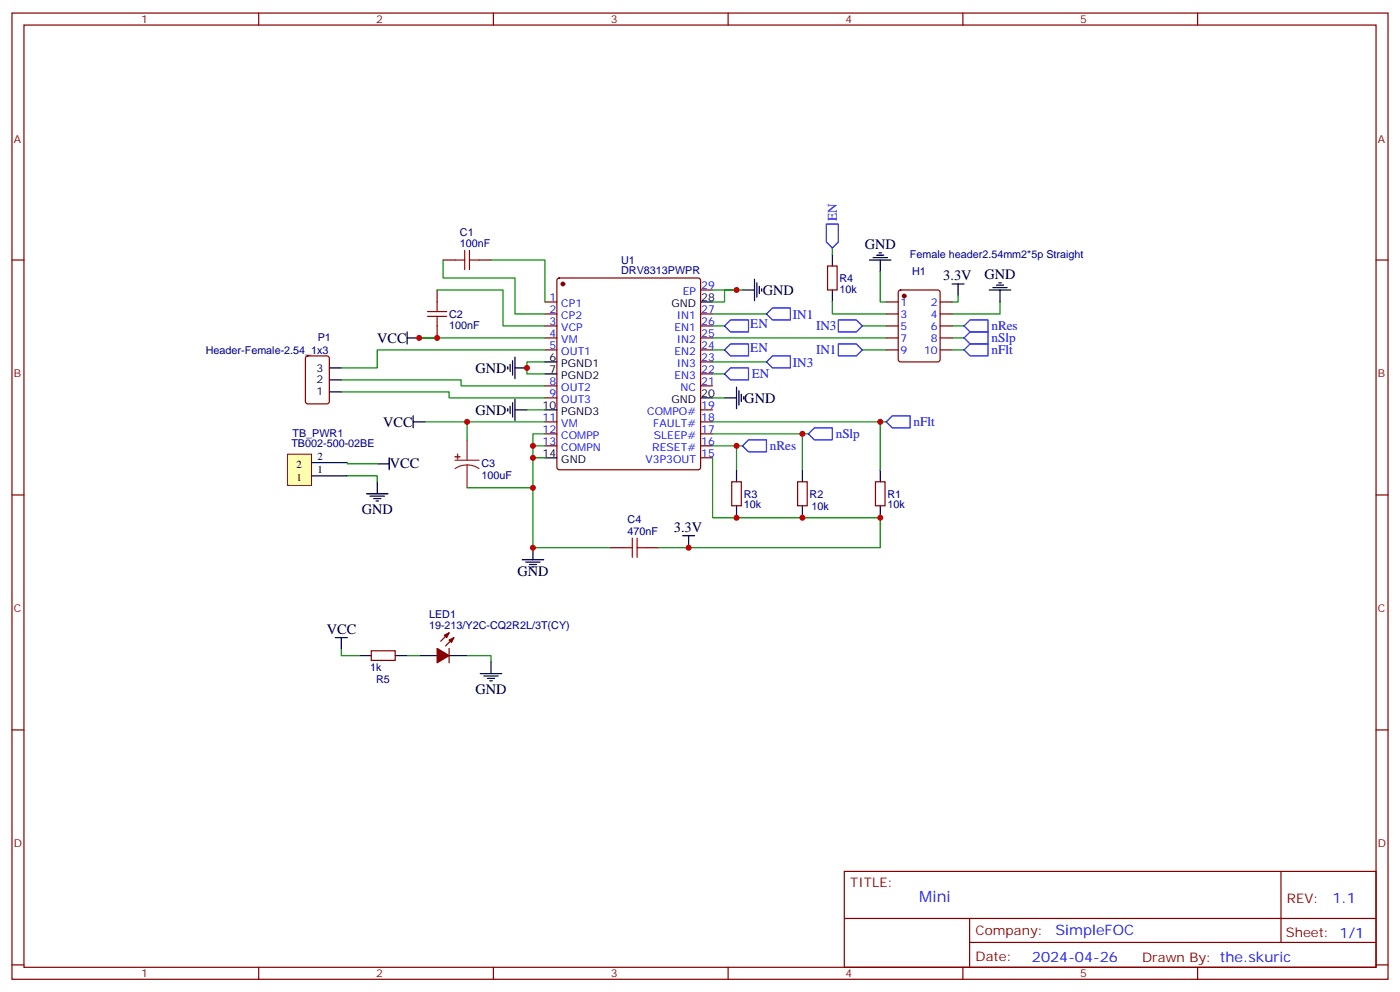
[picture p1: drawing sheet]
<svg xmlns="http://www.w3.org/2000/svg" width="412mm" height="292mm" viewBox="0 0 412 292" stroke-linecap="round" stroke-linejoin="round" font-family="sans-serif">
<g fill="none" stroke="#870000" stroke-width=".35">
<path d="M3.5 3.8h405.4v284.4h-405.4zM7.1 7.4h398.2v277.3h-398.2zM76.2 3.8v3.6M145.3 3.8v3.6M214.5 3.8v3.6M283.6 3.8v3.6M352.8 3.8v3.6M3.5 76.5h3.6M130.5 76.5h3.6M141.1 76.5h3.5M243.8 78.3h2.8v7h-2.8zM405.3 76.5h3.6"/>
<path d="M128.8 85.3v3.6M128.8 95.9v3.5M160.5 88.9h3.5M160.5 92.4h3.5M160.5 95.9h3.5M160.5 99.4h3.5M164.3 82l.4-.2h41l.5 .2 .2 .5v55l-.3 .5-.4 .3h-41l-.5-.3-.2-.5v-55zM206.4 92.4h3.5M206.4 95.9h3.5M206.4 99.4h3.5M206.4 85.3h3.5M261.1 88.9h3.5"/>
<path d="M261.1 92.4h3.5M261.1 95.9h3.5M261.1 99.4h3.5M264.8 85.5l.5-.2h10.9l.7 .5v20l-.4 .6-11.2 .1-.7-.5v-20zM276.9 88.9h3.6M276.9 92.4h3.6M276.9 95.9h3.6M276.9 99.4h3.6M90.2 104.9l.5-.2h5.6l.7 .5v12.9l-.4 .7-5.9 .1-.7-.5v-13zM160.5 103h3.5M160.5 113.6h3.5M160.5 117.1h3.5"/>
<path d="M206.4 103h3.5M206.4 113.6h3.5M206.4 110h3.5M206.4 106.5h3.5M261.1 103h3.5M276.9 103h3.6M160.5 124.1h3.5M160.5 127.7h3.5M160.5 131.2h3.5M206.4 124.1h3.5M206.4 127.7h3.5M206.4 131.2h3.5"/>
<path d="M206.4 134.7h3.5M206.4 120.6h3.5M3.5 145.7h3.6M215.5 141.8h2.9v7h-2.9zM234.9 141.8h2.9v7h-2.9zM257.9 141.8h2.8v7h-2.8zM405.3 145.7h3.6M179.9 161.2h3.5M190.5 161.2h3.5M3.5 214.8h3.6M405.3 214.8h3.6M248.7 256.4h156.6v28.3h-156.6z"/>
<path d="M377.3 256.5v20.8M248.7 270.3h156.5M285.6 277.3h119.6M285.6 270.3v14.1M3.5 284h3.6M76.2 284.7v3.5M145.3 284.7v3.5M214.5 284.7v3.5M283.6 284.7v3.5M352.8 284.7v3.5M405.3 284h3.6"/>
</g>
<g fill="#870000" stroke="#870000" stroke-width=".35">
<circle cx="165.8" cy="83.6" r=".53"/>
<circle cx="266.3" cy="87.1" r=".53"/>
</g>
<g fill="none" stroke="#000" stroke-width=".35">
<path d="M245.2 74.8v3.5M256.1 76.5h6.4M257.2 75.8h4.2M258.2 75.1h2.1M258.9 74.4h.7M259.3 76.5v3.5M119.9 99.4h3.6M119.9 97.7v3.5M206.4 88.9h3.5M218.7 85.3h3.5M222.2 82.2v6.3M223 83.2v4.3"/>
<path d="M223.7 84.3v2.1M224.4 85v.7M245.2 85.3v3.6M280.5 83.6h3.5M282.2 83.6v3.5M291.4 85.3h6.3M292.5 84.6h4.2M293.5 83.9h2.1M294.2 83.2h.7M294.6 85.3v3.6M97 108.3h3.5M97 115.3h3.5"/>
<path d="M97 111.8h3.5M149.6 107.9v.7M150.3 107.2v2.1M150.3 119.6v2.1M151 106.2v4.2M151 118.5v4.2M151.7 108.3h3.5M151.7 105.1v6.3M151.7 117.4v6.4M160.5 106.5h3.5M160.5 110h3.5M206.4 117.1h3.5"/>
<path d="M213.4 117.1h3.6M217 113.9v6.4M217.7 115v4.2M218.4 116v2.1M219.1 116.7v.7M111.1 136.5h3.6M114.7 134.7v3.6M121.7 124.1h3.5M121.7 122.4v3.5M149.6 120.3v.7M151.7 120.6h3.5M160.5 120.6h3.5"/>
<path d="M160.5 134.7h3.5M217 138.3v3.5M236.4 138.3v3.5M259.3 138.3v3.5M107.9 145.3h6.4M109 146h4.2M110.1 146.7h2.1M110.8 147.4h.7M111.1 141.8v3.5M201.1 157.7h3.5M202.8 157.7v3.5M217 148.8v3.6"/>
<path d="M236.4 148.8v3.6M259.3 148.8v3.6M153.8 164.7h6.4M154.9 165.4h4.2M155.9 166.1h2.1M156.6 166.8h.7M157 161.2v3.5"/>
</g>
<path d="M134.1 76.5h2.8M136.9 73.7v5.6M138.3 76.5h2.8M138.3 73.7v5.6M125.9 93.1h5.7M125.9 91.7h5.7M128.8 88.9v2.8M128.8 93.1v2.8M186.3 158.4v5.6M187.7 158.4v5.6M183.4 161.2h2.9M187.7 161.2h2.8" fill="none" stroke="#a10000" stroke-width=".35"/>
<g fill="none" stroke="#008700" stroke-width=".35">
<path d="M130.5 76.5v5.3h21.2v10.6h8.8M144.6 76.5h15.9v12.4M123.5 99.4h37M128.8 85.3h19.4v10.6h12.3M209.9 99.4h51.2M209.9 85.3h7.1M209.9 95.9h3.5M218.7 85.3h-5.3v3.6h-3.5M259.3 80v8.9h1.8M280.5 99.4h3.5M280.5 95.9h3.5M282.2 87.1v1.8h-1.7"/>
<path d="M294.6 88.9v3.5h-14.1M100.5 111.8h35.3v1.8h24.7M100.5 115.3h31.8v1.8h28.2M160.5 106.5h-5.3v3.5h5.3M160.5 103h-49.4v5.3h-10.6M209.9 117.1h3.5M209.9 103h3.5M280.5 103h3.5M125.2 124.1h35.3M137.6 124.1v5.3M155.2 120.6h5.3M157 134.7h3.5"/>
<path d="M157 131.2h3.5M160.5 127.7h-3.5v33.5h22.9M209.9 134.7v17.7h49.4v8.8h-65.3M209.9 131.2h7.1v7.1M209.9 127.7h26.5v10.6M209.9 124.1h51.2M217 131.2h1.7M236.4 127.7h1.7M259.3 124.1v14.2M102.3 140h8.8v1.8M137.6 143.5h19.4"/>
</g>
<path d="M134.1 135.4h7M137.6 136.8l1.8 .3 1.7 .8M137.6 136.8l-1.9 .3-1.6 .8M137.6 129.4v6M137.6 136.8v6.7" fill="none" stroke="#8c2424" stroke-width=".35"/>
<g fill="#8c2424" stroke="#8c2424" stroke-width=".35">
<path d="M134.1 134.4h1.4z"/>
<path d="M134.8 133.7v1.4z"/>
</g>
<path d="M213.4 95.9l1.8-1.7h5.3v3.5h-5.3zM284 95.9l1.8-1.7h5.2v3.5h-5.2zM284 99.4l1.8-1.7h5.2v3.5h-5.2zM213.4 103l1.8-1.8h5.3v3.5h-5.3zM213.4 110l1.8-1.7h5.3v3.5h-5.3zM284 103l1.8-1.8h5.2v3.5h-5.2zM218.7 131.2l1.8-1.8h5.3v3.6h-5.3zM238.1 127.7l1.8-1.8h5.3v3.5h-5.3zM262.8 122.4h5.3v3.5h-5.3l-1.7-1.8z" fill="none" stroke="#00f" stroke-width=".35"/>
<path d="M84.7 133.7h7.1v9.1h-7.1z" fill="#ffffb0" stroke="#800000" stroke-width=".29"/>
<g fill="none" stroke="#000" stroke-width=".35">
<path d="M91.7 136.1h10.6M91.7 140h10.6M98.8 187.6h3.5M100.5 187.6v3.6M105.8 192.9h3.6M116.4 192.9h3.5M123.5 192.9h5.3M132.3 192.9h5.3M141.5 198.2h6.3M142.5 198.9h4.3M143.6 199.6h2.1M144.6 194.7v3.5"/>
<path d="M144.3 200.3h.7"/>
</g>
<path d="M245.2 73v1.8M209.9 92.4h15.9M245.2 88.9v3.5h15.9M254 95.9h7.1M209.9 110h3.5M209.9 106.5h15.9M254 103h7.1M102.3 136.1v.4h8.8M100.5 191.2v1.7h5.3M119.9 192.9h3.6M137.6 192.9h7v1.8" fill="none" stroke="#008700" stroke-width=".35"/>
<g fill="#870000" stroke="#870000" stroke-width=".35">
<path d="M128.8 190.8l3.5 2.1-3.5 2.2z"/>
<path d="M132.3 188.3l1.4-.7-.7 1.5z"/>
<path d="M130.9 186.9l1.4-.7-.7 1.4z"/>
</g>
<path d="M109.4 191.5h7v2.8h-7zM132.3 186.2l-2.5 2.5M132.3 190.8v4.3M133.7 187.6l-2.5 2.5" fill="none" stroke="#870000" stroke-width=".35"/>
<path d="M243.4 65.9h3.5v5.3l-1.7 1.8-1.8-1.8zM225.8 92.4l1.7-1.8h5.3v3.6h-5.3zM246.9 94.2h5.3l1.8 1.7-1.8 1.8h-5.3zM225.8 106.5l1.7-1.8h5.3v3.6h-5.3zM246.9 101.2h5.3l1.8 1.8-1.8 1.7h-5.3z" fill="none" stroke="#00f" stroke-width=".35"/>
<g fill="#c00">
<circle cx="155.2" cy="108.3" r=".88"/>
<circle cx="157" cy="134.7" r=".88"/>
<circle cx="157" cy="131.2" r=".88"/>
<circle cx="128.8" cy="99.4" r=".88"/>
<circle cx="137.6" cy="124.1" r=".88"/>
<circle cx="157" cy="143.5" r=".88"/>
<circle cx="123.5" cy="99.4" r=".88"/>
<circle cx="217" cy="85.3" r=".88"/>
<circle cx="157" cy="161.2" r=".88"/>
<circle cx="202.8" cy="161.2" r=".88"/>
<circle cx="217" cy="152.4" r=".88"/>
<circle cx="236.4" cy="152.4" r=".88"/>
<circle cx="217" cy="131.2" r=".88"/>
<circle cx="236.4" cy="127.7" r=".88"/>
<circle cx="259.3" cy="152.4" r=".88"/>
<circle cx="259.3" cy="124.1" r=".88"/>
</g>
<text font-size="4.6" fill="#00f" x="270.8" y="265.5">Mini</text>
<g font-size="4.2">
<text x="254.7" y="73.2">GND</text>
<text x="277.9" y="82.4">3.3V</text>
<text x="290" y="82.1">GND</text>
<text x="224.7" y="86.7">GND</text>
<text x="111.1" y="100.8">VCC</text>
<text x="140.1" y="109.6">GND</text>
<text x="219.3" y="118.5">GND</text>
<text x="112.8" y="125.5">VCC</text>
<text x="140.1" y="122">GND</text>
<text x="114.8" y="137.9">VCC</text>
<text x="106.5" y="151.3">GND</text>
<text x="198.5" y="156.5">3.3V</text>
<text x="152.4" y="169.6">GND</text>
<text x="96.3" y="186.6">VCC</text>
<text x="140.1" y="204.2">GND</text>
</g>
<g font-size="4.2" fill="#00f">
<text x="392.5" y="265.7">1.1</text>
<text x="310.9" y="275.3">SimpleFOC</text>
<text x="304" y="283.1">2024-04-26</text>
</g>
<g font-size="3.9" fill="#00f">
<text x="246.5" y="65" transform="rotate(-90 246.5 65)">EN</text>
<text x="233.5" y="93.8">IN1</text>
<text x="221" y="96.7">EN</text>
<text x="240.4" y="97.2">IN3</text>
<text x="292" y="97.2">nRes</text>
<text x="292" y="100.7">nSlp</text>
<text x="221" y="103.7">EN</text>
<text x="233.5" y="107.9">IN3</text>
<text x="240.4" y="104.2">IN1</text>
<text x="292" y="104.2">nFlt</text>
<text x="221.5" y="111.3">EN</text>
<text x="269.1" y="125.4">nFlt</text>
<text x="246.2" y="128.9">nSlp</text>
<text x="226.8" y="132.5">nRes</text>
</g>
<g font-size="3.9" fill="#800">
<text x="250.5" y="261">TITLE:</text>
<text x="379.1" y="265.7">REV:</text>
<text x="287.4" y="275.2">Company:</text>
<text x="378.7" y="275.8">Sheet: 1/1</text>
<text x="287.4" y="282.9">Date:</text>
<text x="336.4" y="283">Drawn By: the.skuric</text>
</g>
<g font-size="3.2" fill="#800">
<text x="41.6" y="6.8">1</text>
<text x="110.8" y="6.8">2</text>
<text x="179.9" y="6.8">3</text>
<text x="249.1" y="6.8">4</text>
<text x="318.2" y="6.8">5</text>
<text x="4.1" y="41.9">A</text>
<text x="405.9" y="41.9">A</text>
<text x="4.1" y="111.1">B</text>
<text x="405.9" y="111.1">B</text>
<text x="4.1" y="180.2">C</text>
<text x="405.9" y="180.2">C</text>
<text x="4.1" y="249.4">D</text>
<text x="405.9" y="249.4">D</text>
<text x="41.6" y="287.7">1</text>
<text x="110.8" y="287.7">2</text>
<text x="179.9" y="287.7">3</text>
<text x="249.1" y="287.7">4</text>
<text x="318.2" y="287.7">5</text>
</g>
<g font-size="3.2" fill="#000080">
<text x="135.5" y="69.4">C1</text>
<text x="135.5" y="72.6">100nF</text>
<text x="183" y="77.6">U1</text>
<text x="268" y="75.8">Female header2.54mm2*5p Straight</text>
<text x="183" y="80.8">DRV8313PWPR</text>
<text x="247.3" y="83">R4</text>
<text x="268.7" y="81">H1</text>
<text x="247.3" y="86.1">10k</text>
<text x="132.3" y="93.5">C2</text>
<text x="93.6" y="100.4">P1</text>
<text x="132.3" y="96.7">100nF</text>
<text x="60.6" y="104.1">Header-Female-2.54_1x3</text>
<text x="85.8" y="131.7">TB002-500-02BE</text>
<text x="86.2" y="128.5">TB_PWR1</text>
<text x="141.8" y="137.6">C3</text>
<text x="141.8" y="140.8">100uF</text>
<text x="219.1" y="149.6">10k</text>
<text x="219.1" y="146.4">R3</text>
<text x="238.5" y="146.4">R2</text>
<text x="239.1" y="150">10k</text>
<text x="261.4" y="149.6">10k</text>
<text x="261.4" y="146.4">R1</text>
<text x="184.9" y="154.1">C4</text>
<text x="184.9" y="157.3">470nF</text>
<text x="126.4" y="185.2">19-213/Y2C-CQ2R2L/3T(CY)</text>
<text x="126.4" y="182">LED1</text>
<text x="109" y="197.5">1k</text>
<text x="110.8" y="201.1">R5</text>
</g>
<g font-size="3.2" fill="#00f">
<text x="161.9" y="88.5">1</text>
<text x="201.1" y="86.7">EP</text>
<text x="206.6" y="85">29</text>
<text x="265.3" y="89.9">1</text>
<text x="274.2" y="89.9">2</text>
<text x="161.9" y="92">2</text>
<text x="161.9" y="95.6">3</text>
<text x="165.3" y="90.3">CP1</text>
<text x="165.3" y="93.8">CP2</text>
<text x="199.3" y="93.8">IN1</text>
<text x="206.6" y="95.6">26</text>
<text x="206.6" y="92">27</text>
<text x="265.3" y="93.5">3</text>
<text x="274.2" y="93.5">4</text>
<text x="161.9" y="99.1">4</text>
<text x="165.3" y="97.3">VCP</text>
<text x="165.3" y="100.9">VM</text>
<text x="198.7" y="97.3">EN1</text>
<text x="199.3" y="100.9">IN2</text>
<text x="206.6" y="99.1">25</text>
<text x="265.3" y="100.5">7</text>
<text x="265.3" y="97">5</text>
<text x="274.2" y="100.5">8</text>
<text x="274.2" y="97">6</text>
<text x="161.9" y="102.6">5</text>
<text x="165.3" y="104.4">OUT1</text>
<text x="198.7" y="104.4">EN2</text>
<text x="199.3" y="107.9">IN3</text>
<text x="206.6" y="106.2">23</text>
<text x="206.6" y="102.6">24</text>
<text x="265.3" y="104">9</text>
<text x="272.2" y="104">10</text>
<text x="161.9" y="113.2">8</text>
<text x="198.7" y="111.4">EN3</text>
<text x="206.6" y="113.2">21</text>
<text x="206.6" y="109.7">22</text>
<text x="161.9" y="116.7">9</text>
<text x="165.3" y="115">OUT2</text>
<text x="165.3" y="118.5">OUT3</text>
<text x="200.5" y="115">NC</text>
<text x="159.8" y="123.8">11</text>
<text x="165.3" y="125.6">VM</text>
<text x="190.7" y="122">COMPO#</text>
<text x="192.4" y="125.6">FAULT#</text>
<text x="206.6" y="123.8">18</text>
<text x="206.6" y="120.3">19</text>
<text x="159.8" y="127.3">12</text>
<text x="159.8" y="130.8">13</text>
<text x="165.3" y="129.1">COMPP</text>
<text x="192.6" y="129.1">SLEEP#</text>
<text x="206.6" y="130.8">16</text>
<text x="206.6" y="127.3">17</text>
<text x="165.3" y="132.6">COMPN</text>
<text x="190.2" y="136.1">V3P3OUT</text>
<text x="192.1" y="132.6">RESET#</text>
<text x="206.6" y="134.4">15</text>
</g>
<g font-size="3.2">
<text x="206.6" y="88.5">28</text>
<text x="197.8" y="90.3">GND</text>
<text x="161.9" y="106.2">6</text>
<text x="165.3" y="107.9">PGND1</text>
<text x="93.2" y="112.9">2</text>
<text x="93.2" y="109.3">3</text>
<text x="161.9" y="109.7">7</text>
<text x="165.3" y="111.4">PGND2</text>
<text x="93.2" y="116.4">1</text>
<text x="197.8" y="118.5">GND</text>
<text x="206.6" y="116.7">20</text>
<text x="159.8" y="120.3">10</text>
<text x="165.3" y="122">PGND3</text>
<text x="87.4" y="137.7">2</text>
<text x="93.5" y="135.4">2</text>
<text x="159.8" y="134.4">14</text>
<text x="165.3" y="136.1">GND</text>
<text x="87.4" y="141.6">1</text>
<text x="93.5" y="139.3">1</text>
</g>
</svg>
